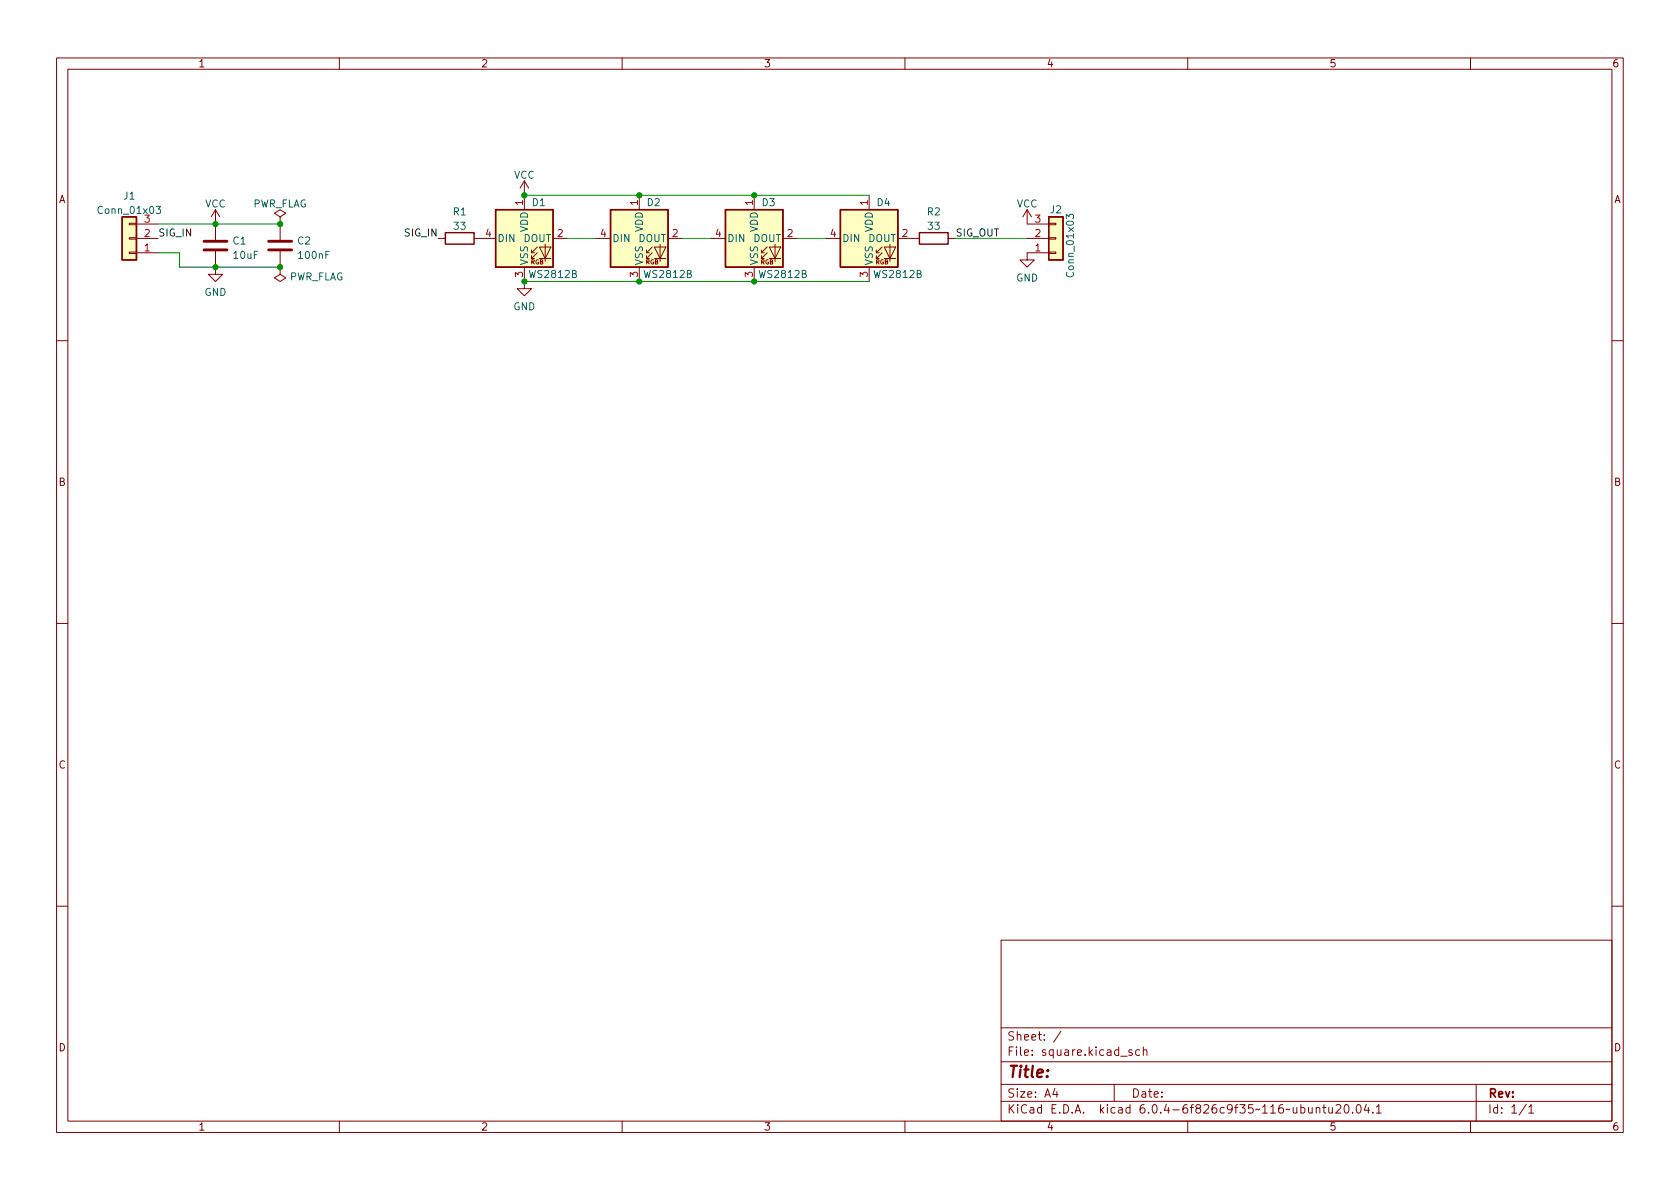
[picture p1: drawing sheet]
<svg xmlns="http://www.w3.org/2000/svg" width="297mm" height="210mm" viewBox="0 0 297 210" stroke-linecap="round" stroke-linejoin="round" font-family="sans-serif">
<g fill="none" stroke="#840000" stroke-width=".18">
<path d="M10 10.2h277v190.1h-277zM12 12.2h273v186.1h-273zM60 10.2v2M110 10.2v2M160 10.2v2M210 10.2v2M260 10.2v2M22.9 39.5h1.2v.2h-1.2zM24.1 39.6h3.8M38.1 37.1v5.3M38.1 37.1l-.8 1.2M38.1 37.1l.8 1.2"/>
<path d="M49.5 38.3l1-.6-1-.6-1 .6 1 .6v1.3M49.5 39.6h.1M49.5 39.6v2.8M92.7 32v5.1M92.7 32l-.8 1.3M92.7 32l.8 1.3M113 34.5v2.6M133.3 34.5v2.6M153.7 34.5v2.6M181.6 37.1v2.5h3.8M181.6 37.1l-.8 1.2M181.6 37.1l.8 1.2"/>
<path d="M185.4 39.5h1.3v.2h-1.3zM22.9 42h1.2v.3h-1.2zM22.9 44.6h1.2v.2h-1.2zM24.1 44.7h3.8M24.1 42.2h3.8M38.1 44.4v4.1h1.3l-1.3 1.3-1.3-1.3h1.3M49.5 47.2v1.3l1 .6-1 .7-1-.7 1-.6M49.5 47.2h.1M49.5 44.4v2.8M77.5 42.2h1.2M83.8 42.2h3.8M92.7 47.2v3.8h1.3l-1.3 1.3-1.3-1.3h1.3"/>
<path d="M94 44.7h.5M95 44.7l-1 1v-.5M95 43.7l-1 1v-.5M95.4 43.7h2l-1 2zM95.4 45.7h2M96.4 43.2v3M97.8 42.2h2.5M105.4 42.2h2.5M113 47.2v2.6M114.3 44.7h.5M115.3 44.7l-1 1v-.5M115.3 43.7l-1 1v-.5"/>
<path d="M115.7 43.7h2l-1 2zM115.7 45.7h2M116.7 43.2v3M118.1 42.2h2.5M125.7 42.2h2.6M133.3 47.2v2.6M134.6 44.7h.5M135.6 44.7l-1 1v-.5M135.6 43.7l-1 1v-.5M136 43.7h2l-1 2zM136 45.7h2M137 43.2v3"/>
<path d="M138.4 42.2h2.6M146 42.2h2.6M153.7 47.2v2.6M154.9 44.7h.5M156 44.7l-1.1 1v-.5M156 43.7l-1.1 1v-.5M156.3 43.7h2.1l-1 2zM156.3 45.7h2.1M157.4 43.2v3M158.7 42.2h3.9M167.6 42.2h1.3M181.6 42.2h3.8"/>
<path d="M185.4 42h1.3v.3h-1.3zM185.4 44.6h1.3v.2h-1.3zM185.4 44.7h-3.8v1.3h1.3l-1.3 1.2-1.3-1.2h1.3M10 60.2h2M285 60.2h2M10 110.2h2M285 110.2h2M10 160.2h2M177 166.3h108v32h-108zM285 160.2h2M60 198.3v2M110 198.3v2"/>
<path d="M160 198.3v2M177 194.8h108M177 191.8h108M177 187.8h108M177 181.8h108M186.5 192.5l-.4 1h1M186.9 193v1M187.6 182.4l-1.3 1.9M197 191.8v3M200.1 185.7l-.3-.1-.2 .2v.3l.5 .1v.4h-.5M201.5 185.7l-.4-.1-.3 .3v.4l.1 .3h.6M202.1 185.8l.3-.2 .3 .1 .1 .9"/>
<path d="M202.1 185.1v1.5M210 198.3v2M232.7 196l.2-.2 .4 .1 .1 .9M232.7 195.8v1M233.9 195.8h.5M234.1 195.3v1.3l.3 .2M234.9 195.8l.1 1h.4l.2-.1M235.6 195.8v1M236.2 195.5l.6-.2 .2 .2 .1 .3-1 1h1M237.8 195.5l.2-.2a.81 .81 0 0 1 .6 .7 .81 .81 0 0 1-.3 .8h-.2a.81 .81 0 0 1-.3-1.3zM239.1 196.7v.1M240 195.4l.1-.1a.81 .81 0 0 1 .6 .7 .81 .81 0 0 1-.3 .8h-.1a.81 .81 0 0 1-.6-.6 .81 .81 0 0 1 .3-.8z"/>
<path d="M241.6 195.3l-.4 1h.9M241.9 195.8v1M242.7 196.7v.1M243.4 195.8l.4-.5v1.5M243.4 196.8h.8M260 198.3v2M261 191.8v6.5M269.9 195.3l-1.3 1.9M270.3 195.8l.4-.5v1.5M270.3 196.8h.9"/>
</g>
<g fill="#ffffc2" stroke="#ffffc2" stroke-width=".18">
<path d="M21.6 38.3h2.5v7.7h-2.5z"/>
<path d="M107.9 37.1h10.2v10.1h-10.2z"/>
<path d="M87.6 37.1h10.2v10.1h-10.2z"/>
<path d="M128.3 37.1h10.1v10.1h-10.1z"/>
<path d="M148.6 37.1h10.1v10.1h-10.1z"/>
<path d="M185.4 38.3h2.6v7.7h-2.6z"/>
</g>
<path d="M21.6 38.3h2.5v7.7h-2.5zM87.6 37.1h10.2v10.1h-10.2zM107.9 37.1h10.2v10.1h-10.2zM128.3 37.1h10.1v10.1h-10.1zM148.6 37.1h10.1v10.1h-10.1zM185.4 38.3h2.6v7.7h-2.6zM78.7 41.1h5.1v2.1h-5.1zM162.6 41.1h5v2.1h-5z" fill="none" stroke="#840000" stroke-width=".25"/>
<path d="M27.6 36.5h.8l-.4 .5 .3 .1v.5l-.1 .2-.6-.2M188.5 38.7v-.8l.5 .4 .1-.3h.6l.1 .1-.1 .6" fill="none" stroke="#006464" stroke-width=".18"/>
<path d="M36.1 44.2h4M36.1 42.7h4M47.5 44.2h4.1M47.5 42.7h4.1" fill="none" stroke="#840000" stroke-width=".51"/>
<path d="M27.9 39.6h21.6M92.7 34.5h61M27.9 44.7h3.8v2.5h17.8M92.7 49.8h61M100.3 42.2h5.1M120.6 42.2h5.1M141 42.2h5M168.9 42.2h12.7" fill="none" stroke="#009600" stroke-width=".18"/>
<g fill="#009600" stroke="#009600" stroke-width=".18">
<circle cx="113" cy="34.5" r=".46"/>
<circle cx="113" cy="49.8" r=".46"/>
<circle cx="92.7" cy="49.8" r=".46"/>
<circle cx="133.3" cy="34.5" r=".46"/>
<circle cx="92.7" cy="34.5" r=".46"/>
<circle cx="133.3" cy="49.8" r=".46"/>
<circle cx="38.1" cy="47.2" r=".46"/>
<circle cx="49.5" cy="39.6" r=".46"/>
<circle cx="49.5" cy="47.2" r=".46"/>
<circle cx="38.1" cy="39.6" r=".46"/>
</g>
<text font-size="2.8" fill="#840000" x="178" y="190.6">Title:</text>
<g font-size="2.1" fill="#840000">
<text x="178" y="184">Sheet: /</text>
<text x="178" y="186.7">File: square.kicad_sch</text>
<text x="178" y="196.9">KiCad E.D.A. kicad 6.0.4-6f826c9f35~116~ubuntu20.04.1</text>
<text x="178" y="194.1">Size: A4</text>
<text x="200" y="194.1">Date:</text>
<text x="263" y="194.1">Rev:</text>
<text x="263" y="196.9">Id: 1/1</text>
</g>
<g font-size="1.8" fill="#840000">
<text x="35" y="11.9">1</text>
<text x="85" y="11.9">2</text>
<text x="135" y="11.9">3</text>
<text x="185" y="11.9">4</text>
<text x="235" y="11.9">5</text>
<text x="285" y="11.9">6</text>
<text x="10.3" y="35.9">A</text>
<text x="285.3" y="35.9">A</text>
<text x="10.3" y="85.9">B</text>
<text x="285.3" y="85.9">B</text>
<text x="10.3" y="135.9">C</text>
<text x="285.3" y="135.9">C</text>
<text x="10.3" y="185.9">D</text>
<text x="285.3" y="185.9">D</text>
<text x="35" y="199.9">1</text>
<text x="85" y="199.9">2</text>
<text x="135" y="199.9">3</text>
<text x="185" y="199.9">4</text>
<text x="235" y="199.9">5</text>
<text x="285" y="199.9">6</text>
</g>
<g font-size="1.8" fill="#006464">
<text x="21.9" y="35.3">J1</text>
<text x="90.8" y="31.6">VCC</text>
<text x="17.7" y="37.8">Conn_01x03</text>
<text x="36.2" y="36.7">VCC</text>
<text x="44.6" y="36.7">PWR_FLAG</text>
<text x="80.1" y="38.1">R1</text>
<text x="80.3" y="40.6">33</text>
<text x="93.3" y="41.1" transform="rotate(-90 93.3 41.1)">VDD</text>
<text x="94.1" y="36.4">D1</text>
<text x="113.7" y="41.1" transform="rotate(-90 113.7 41.1)">VDD</text>
<text x="114.4" y="36.4">D2</text>
<text x="134" y="41.1" transform="rotate(-90 134 41.1)">VDD</text>
<text x="134.8" y="36.4">D3</text>
<text x="154.3" y="41.1" transform="rotate(-90 154.3 41.1)">VDD</text>
<text x="155.1" y="36.4">D4</text>
<text x="164" y="38.1">R2</text>
<text x="164.1" y="40.6">33</text>
<text x="179.7" y="36.7">VCC</text>
<text x="185.7" y="37.7">J2</text>
<text x="41.2" y="43.2">C1</text>
<text x="41.4" y="45.8">10uF</text>
<text x="52.6" y="43.2">C2</text>
<text x="52.9" y="45.8">100nF</text>
<text x="87.9" y="42.8">DIN</text>
<text x="92.5" y="42.8">DOUT</text>
<text x="93.3" y="47" transform="rotate(-90 93.3 47)">VSS</text>
<text x="108.2" y="42.8">DIN</text>
<text x="112.8" y="42.8">DOUT</text>
<text x="113.7" y="47" transform="rotate(-90 113.7 47)">VSS</text>
<text x="128.5" y="42.8">DIN</text>
<text x="133.2" y="42.8">DOUT</text>
<text x="134" y="47" transform="rotate(-90 134 47)">VSS</text>
<text x="148.8" y="42.8">DIN</text>
<text x="153.5" y="42.8">DOUT</text>
<text x="154.3" y="47" transform="rotate(-90 154.3 47)">VSS</text>
<text x="36.1" y="52.3">GND</text>
<text x="51" y="49.6">PWR_FLAG</text>
<text x="93.8" y="49.1">WS2812B</text>
<text x="114.1" y="49.1">WS2812B</text>
<text x="134.4" y="49.1">WS2812B</text>
<text x="154.7" y="49.1">WS2812B</text>
<text x="179.6" y="49.8">GND</text>
<text x="189.9" y="48.6" transform="rotate(-90 189.9 48.6)">Conn_01x03</text>
<text x="90.7" y="54.9">GND</text>
</g>
<g font-size="1.8" fill="#a90000">
<text x="25.5" y="41.9">2</text>
<text x="25.5" y="39.4">3</text>
<text x="85.9" y="41.9">4</text>
<text x="92.5" y="36.3" transform="rotate(-90 92.5 36.3)">1</text>
<text x="98.6" y="41.9">2</text>
<text x="106.2" y="41.9">4</text>
<text x="112.8" y="36.3" transform="rotate(-90 112.8 36.3)">1</text>
<text x="118.9" y="41.9">2</text>
<text x="126.5" y="41.9">4</text>
<text x="133.1" y="36.3" transform="rotate(-90 133.1 36.3)">1</text>
<text x="139.2" y="41.9">2</text>
<text x="146.8" y="41.9">4</text>
<text x="153.4" y="36.3" transform="rotate(-90 153.4 36.3)">1</text>
<text x="159.5" y="41.9">2</text>
<text x="183" y="41.9">2</text>
<text x="183" y="39.4">3</text>
<text x="25.5" y="44.4">1</text>
<text x="183" y="44.4">1</text>
<text x="92.5" y="49" transform="rotate(-90 92.5 49)">3</text>
<text x="112.8" y="49" transform="rotate(-90 112.8 49)">3</text>
<text x="133.1" y="49" transform="rotate(-90 133.1 49)">3</text>
<text x="153.4" y="49" transform="rotate(-90 153.4 49)">3</text>
</g>
<g font-size="1.8" fill="#0f0f0f">
<text x="27.9" y="41.8">SIG_IN</text>
<text x="71.7" y="41.8">SIG_IN</text>
<text x="168.9" y="41.8">SIG_OUT</text>
</g>
<g font-size="1.1" fill="#840000">
<text x="93.8" y="46.7">RGB</text>
<text x="114.1" y="46.7">RGB</text>
<text x="134.5" y="46.7">RGB</text>
<text x="154.8" y="46.7">RGB</text>
</g>
</svg>
